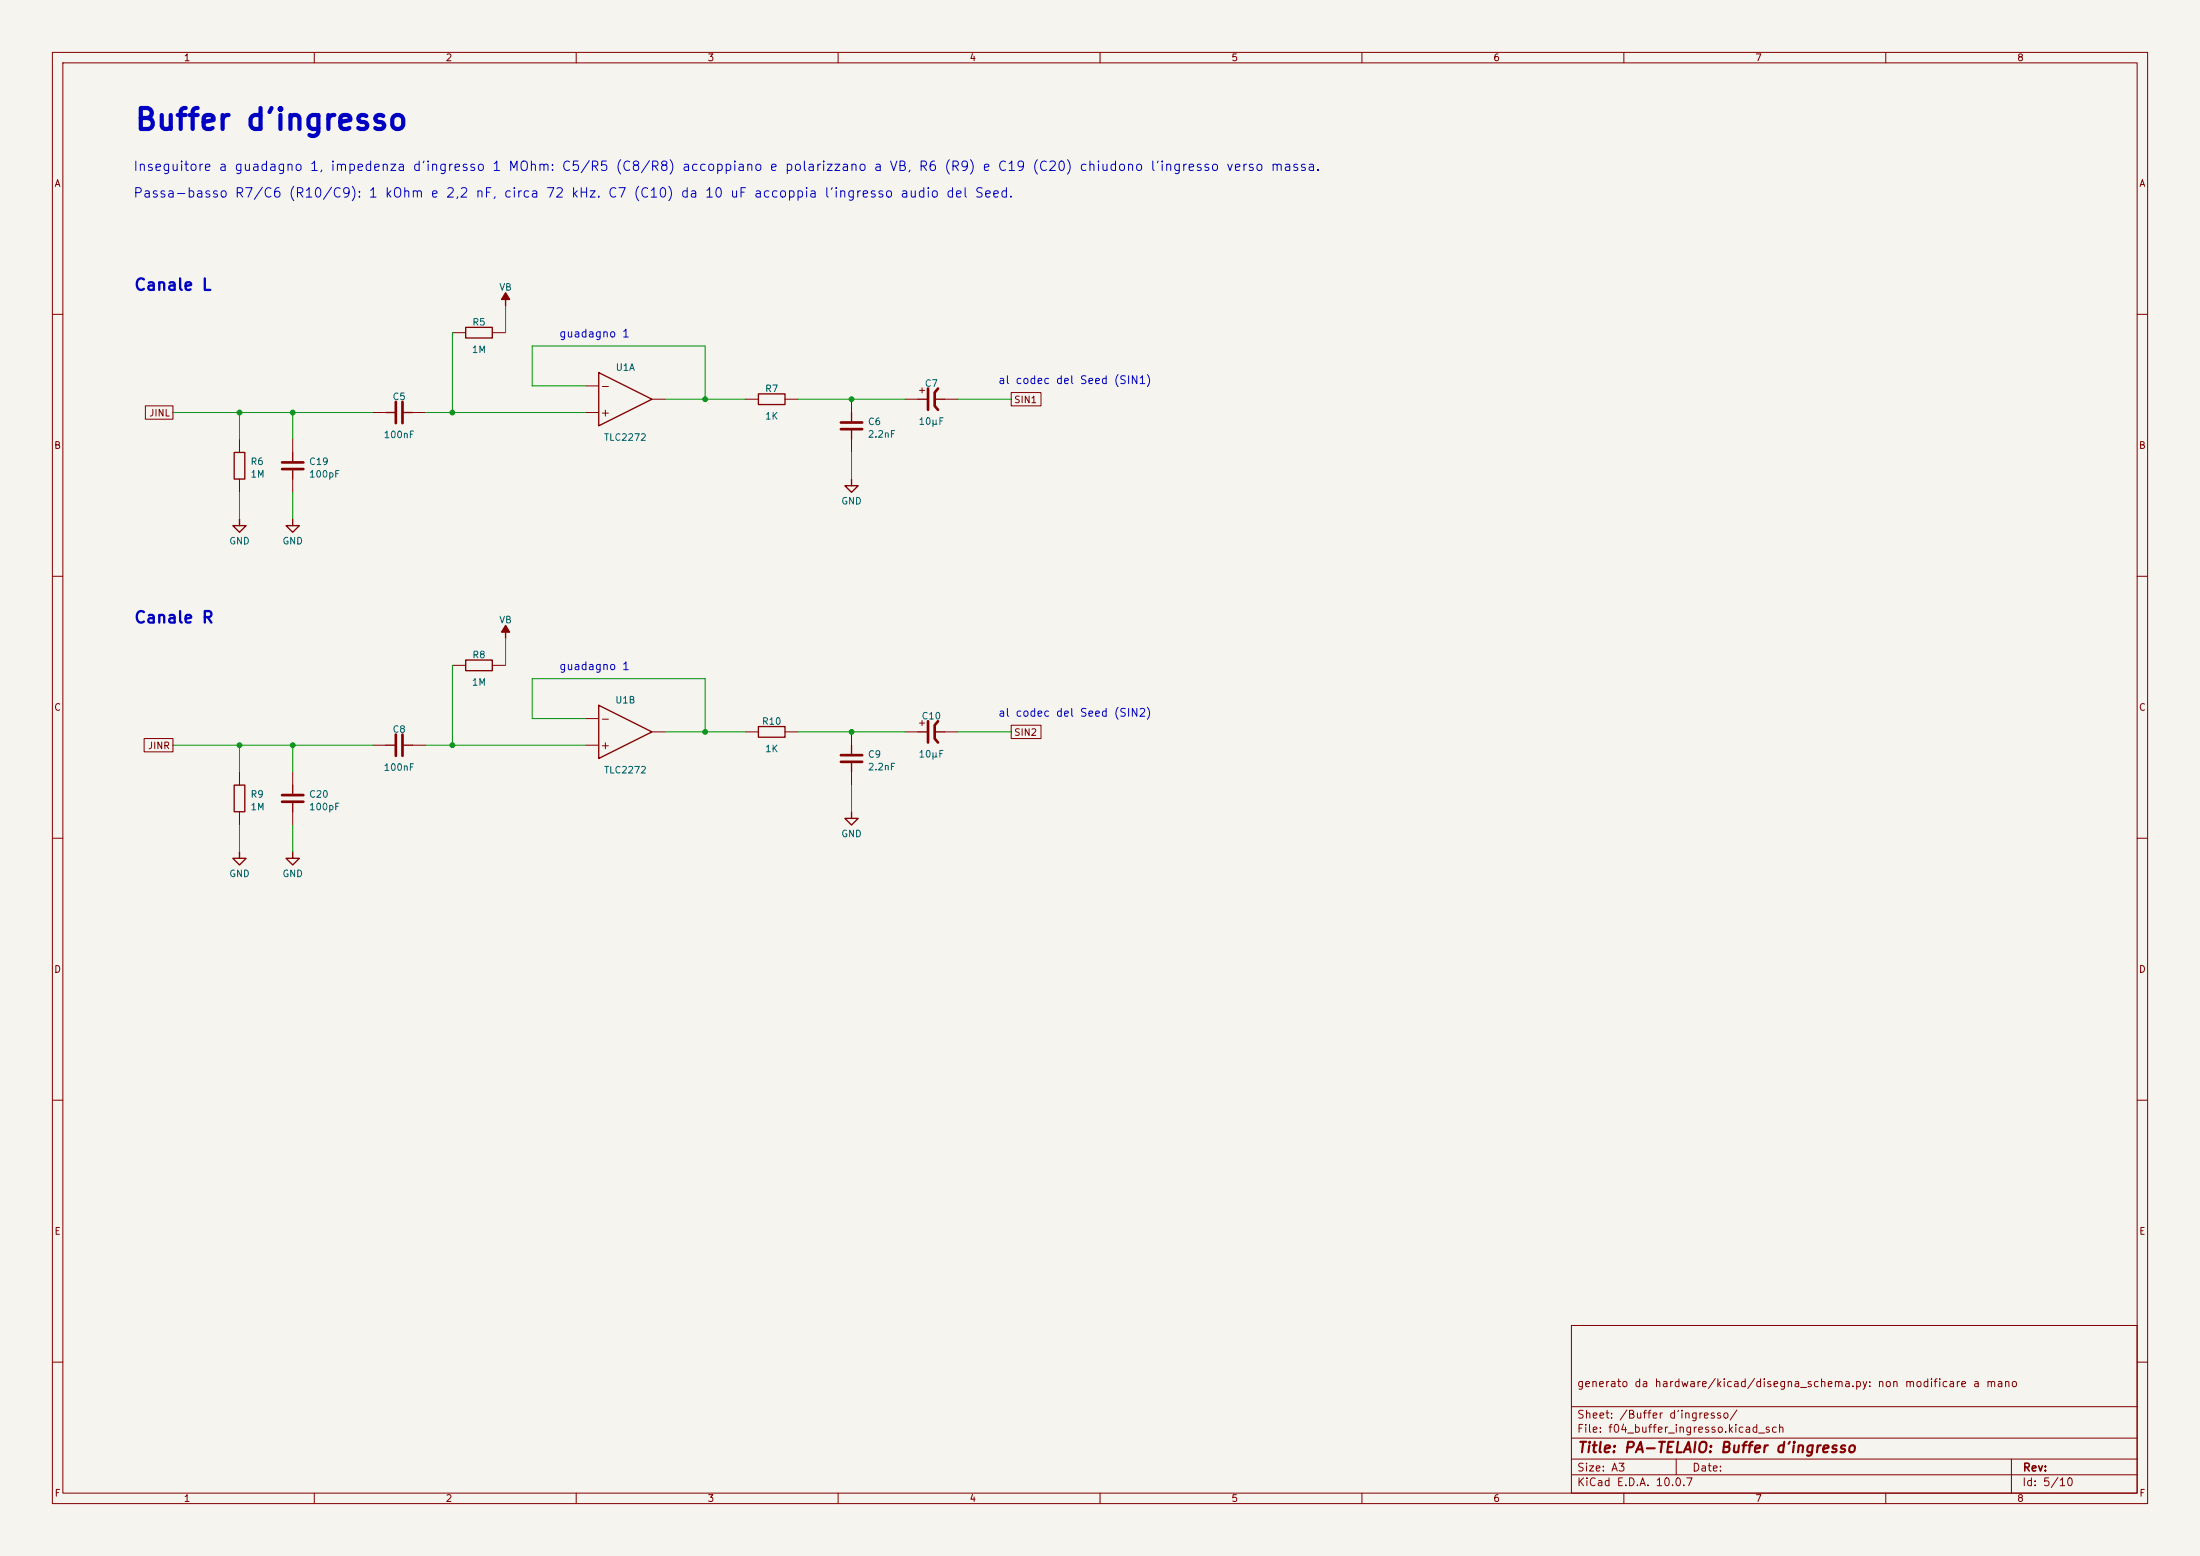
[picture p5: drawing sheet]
<svg xmlns="http://www.w3.org/2000/svg" width="420mm" height="297mm" viewBox="0 0 420 297" stroke-linecap="round" stroke-linejoin="round" font-family="sans-serif">
<path d="M0 0h420v297h-420z" fill="#f5f4ef" stroke="#f5f4ef" stroke-width=".19"/>
<g fill="none" stroke="#840000" stroke-width=".19">
<path d="M10 10h400v277h-400zM12 12h396v273h-396zM60 10v2M110 10v2M160 10v2M210 10v2M260 10v2M310 10v2M360 10v2M10 60h2M27.8 77.5h5.2v2.5h-5.2zM71.1 78.7h2.6"/>
<path d="M78.7 78.7h2.6M86.4 63.5h2.5M94 63.5h2.5M111.8 73.7h2.5M111.8 78.7h2.5M124.5 76.2h2.5M142.2 76.2h2.6M149.9 76.2h2.5M162.6 76.2v2.5M172.7 76.2h2.6M180.3 76.2h2.6M193 74.9h5.7v2.6h-5.7z"/>
<path d="M408 60h2M45.7 83.8v2.6M45.7 91.4v2.6M55.9 83.8v2.6M55.9 91.4v2.6M162.6 83.8v2.6M10 110h2M408 110h2M86.4 127h2.5M94 127h2.5M111.8 137.2h2.5M124.5 139.7h2.5"/>
<path d="M142.2 139.7h2.6M149.9 139.7h2.5M162.6 139.7v2.5M172.7 139.7h2.6M180.3 139.7h2.6M193 138.4h5.7v2.6h-5.7zM10 160h2M27.5 141h5.5v2.5h-5.5zM45.7 147.3v2.6M45.7 154.9v2.6M55.9 147.3v2.6M55.9 154.9v2.6"/>
<path d="M71.1 142.2h2.6M78.7 142.2h2.6M111.8 142.2h2.5M162.6 147.3v2.6M408 160h2M10 210h2M408 210h2M300 253h108v32h-108zM10 260h2M300 278.5h108M300 274.5h108M300 268.5h108"/>
<path d="M320 278.5v3M384 278.5v6.5M408 260h2M60 285v2M110 285v2M160 285v2M210 285v2M260 285v2M300 281.5h108M310 285v2M360 285v2"/>
</g>
<g fill="none" stroke="#840000" stroke-width=".25">
<path d="M96.5 57.2v1.2M73.7 78.7h1.9M76.8 78.7h1.9M88.9 62.5h5.1v2h-5.1zM114.3 71.1l10.2 5.1-10.2 5.1zM144.8 75.2h5.1v2h-5.1zM162.6 78.7v1.9M175.3 76.2h1.9M178.7 76.2h1.6M44.7 86.4h2v5h-2zM45.7 99.1v1.2h1.3l-1.3 1.3-1.3-1.3h1.3M55.9 99.1v1.2h1.2l-1.2 1.3-1.3-1.3h1.3"/>
<path d="M55.9 86.4v1.9M55.9 89.5v1.9M162.6 91.4v1.3h1.2l-1.2 1.3-1.3-1.3h1.3M162.6 81.9v1.9M88.9 126h5.1v2h-5.1zM96.5 120.7v1.2M114.3 134.6l10.2 5.1-10.2 5.1zM144.8 138.7h5.1v2h-5.1zM175.3 139.7h1.9M178.7 139.7h1.6M44.7 149.9h2v5h-2zM55.9 149.9v1.9"/>
<path d="M55.9 153v1.9M73.7 142.2h1.9M76.8 142.2h1.9M162.6 154.9v1.3h1.2l-1.2 1.3-1.3-1.3h1.3M162.6 142.2v1.9M162.6 145.4v1.9M45.7 162.6v1.2h1.3l-1.3 1.3-1.3-1.3h1.3M55.9 162.6v1.2h1.2l-1.2 1.3-1.3-1.3h1.3"/>
</g>
<g fill="none" stroke="#840000" stroke-width=".51">
<path d="M75.6 76.7v4.1M76.8 76.7v4.1M177.2 74.2v4M179.1 74.2l-.7 .7v2.6l.7 .7M53.8 88.3h4.1M53.8 89.5h4.1M160.5 80.6h4.1M160.5 81.9h4.1M177.2 137.7v4M179.1 137.7l-.7 .7v2.6l.7 .7M53.8 151.8h4.1M53.8 153h4.1"/>
<path d="M75.6 140.2v4.1M76.8 140.2v4.1M160.5 144.1h4.1M160.5 145.4h4.1"/>
</g>
<g fill="#840000" stroke="#840000" stroke-width=".25">
<path d="M96.5 55.9l.8 1.3h-1.5z"/>
<path d="M96.5 119.4l.8 1.3h-1.5z"/>
</g>
<g fill="none" stroke="#009600" stroke-width=".19">
<path d="M96.5 58.4v5.1M33 78.7h38.1M45.7 78.7v5.1M55.9 78.7v5.1M81.3 78.7h30.5M86.4 63.5v15.2M111.8 73.7h-10.2v-7.7h33v10.2M127 76.2h15.2M152.4 76.2h20.3M182.9 76.2h10.1M45.7 94v5.1M55.9 94v5.1"/>
<path d="M162.6 86.4v5M86.4 127v15.2M96.5 121.9v5.1M111.8 137.2h-10.2v-7.7h33v10.2M127 139.7h15.2M152.4 139.7h20.3M182.9 139.7h10.1M33 142.2h38.1M45.7 142.2v5.1M45.7 157.5v5.1M55.9 142.2v5.1M55.9 157.5v5.1"/>
<path d="M81.3 142.2h30.5M162.6 149.9v5"/>
</g>
<g fill="#009600" stroke="#009600" stroke-width=".19">
<circle cx="86.4" cy="78.7" r=".46"/>
<circle cx="134.6" cy="139.7" r=".46"/>
<circle cx="162.6" cy="76.2" r=".46"/>
<circle cx="162.6" cy="139.7" r=".46"/>
<circle cx="134.6" cy="76.2" r=".46"/>
<circle cx="45.7" cy="78.7" r=".46"/>
<circle cx="55.9" cy="78.7" r=".46"/>
<circle cx="45.7" cy="142.2" r=".46"/>
<circle cx="55.9" cy="142.2" r=".46"/>
<circle cx="86.4" cy="142.2" r=".46"/>
</g>
<text font-size="4" fill="#0000c2" x="25.5" y="25.8">Buffer d'ingresso</text>
<g font-size="2.2" fill="#0000c2">
<text x="25.5" y="56">Canale L</text>
<text x="25.5" y="119.5">Canale R</text>
</g>
<text font-size="2" fill="#840000" x="301" y="277.8">Title: PA-TELAIO: Buffer d'ingresso</text>
<g font-size="1.8" fill="#0000c2">
<text x="25.3" y="33.1">Inseguitore a guadagno 1, impedenza d'ingresso 1 MOhm: C5/R5 (C8/R8) accoppiano e polarizzano a VB, R6 (R9) e C19 (C20) chiudono l'ingresso verso massa.</text>
<text x="25.3" y="38.2">Passa-basso R7/C6 (R10/C9): 1 kOhm e 2,2 nF, circa 72 kHz. C7 (C10) da 10 uF accoppia l'ingresso audio del Seed.</text>
</g>
<g font-size="1.5" fill="#0000c2">
<text x="106.6" y="64.8">guadagno 1</text>
<text x="190.5" y="73.7">al codec del Seed (SIN1)</text>
<text x="106.6" y="128.3">guadagno 1</text>
<text x="190.5" y="137.2">al codec del Seed (SIN2)</text>
</g>
<g font-size="1.5" fill="#840000">
<text x="114.5" y="74.8">-</text>
<text x="114.5" y="79.9">+</text>
<text x="114.5" y="138.3">-</text>
<text x="114.5" y="143.4">+</text>
<text x="300.9" y="265.1">generato da hardware/kicad/disegna_schema.py: non modificare a mano</text>
<text x="300.9" y="273.8">File: f04_buffer_ingresso.kicad_sch</text>
<text x="300.9" y="271.1">Sheet: /Buffer d'ingresso/</text>
<text x="300.9" y="281.2">Size: A3</text>
<text x="322.9" y="281.2">Date:</text>
<text x="386" y="281.2">Rev:</text>
<text x="300.9" y="284">KiCad E.D.A. 10.0.7</text>
<text x="385.9" y="284">Id: 5/10</text>
</g>
<g font-size="1.3" fill="#840000">
<text x="35" y="12">1</text>
<text x="85" y="12">2</text>
<text x="135" y="12">3</text>
<text x="185" y="12">4</text>
<text x="235" y="12">5</text>
<text x="285" y="12">6</text>
<text x="335" y="12">7</text>
<text x="385" y="12">8</text>
<text x="10.3" y="36">A</text>
<text x="408.3" y="36">A</text>
<text x="175.1" y="75.4">+</text>
<text x="193.5" y="77.3">SIN1</text>
<text x="28.4" y="79.8">JINL</text>
<text x="10.2" y="86">B</text>
<text x="408.2" y="86">B</text>
<text x="10.2" y="136">C</text>
<text x="408.2" y="136">C</text>
<text x="28.1" y="143.3">JINR</text>
<text x="175.1" y="138.9">+</text>
<text x="193.5" y="140.8">SIN2</text>
<text x="10.2" y="186">D</text>
<text x="408.2" y="186">D</text>
<text x="10.3" y="236">E</text>
<text x="408.3" y="236">E</text>
<text x="10.3" y="286">F</text>
<text x="35" y="287">1</text>
<text x="85" y="287">2</text>
<text x="135" y="287">3</text>
<text x="185" y="287">4</text>
<text x="235" y="287">5</text>
<text x="285" y="287">6</text>
<text x="335" y="287">7</text>
<text x="385" y="287">8</text>
<text x="408.3" y="286">F</text>
</g>
<g font-size="1.3" fill="#006464">
<text x="95.2" y="55.8">VB</text>
<text x="90.1" y="62.4">R5</text>
<text x="90" y="67.7">1M</text>
<text x="117.4" y="71.1">U1A</text>
<text x="74.8" y="76.7">C5</text>
<text x="146" y="75.1">R7</text>
<text x="176.4" y="74.1">C7</text>
<text x="73.1" y="83.9">100nF</text>
<text x="146" y="80.4">1K</text>
<text x="165.6" y="81.4">C6</text>
<text x="165.6" y="83.8">2.2nF</text>
<text x="175.3" y="81.4">10µF</text>
<text x="47.7" y="89.1">R6</text>
<text x="58.9" y="89.1">C19</text>
<text x="115.2" y="84.4">TLC2272</text>
<text x="47.7" y="91.5">1M</text>
<text x="58.9" y="91.5">100pF</text>
<text x="160.5" y="96.6">GND</text>
<text x="43.7" y="104.2">GND</text>
<text x="53.8" y="104.2">GND</text>
<text x="95.2" y="119.3">VB</text>
<text x="90.1" y="125.9">R8</text>
<text x="90" y="131.2">1M</text>
<text x="117.3" y="134.6">U1B</text>
<text x="175.8" y="137.6">C10</text>
<text x="74.8" y="140.2">C8</text>
<text x="145.3" y="138.6">R10</text>
<text x="146" y="143.9">1K</text>
<text x="73.1" y="147.4">100nF</text>
<text x="115.2" y="147.9">TLC2272</text>
<text x="165.6" y="144.9">C9</text>
<text x="165.6" y="147.3">2.2nF</text>
<text x="175.3" y="144.9">10µF</text>
<text x="47.7" y="152.6">R9</text>
<text x="47.7" y="155">1M</text>
<text x="58.9" y="152.6">C20</text>
<text x="58.9" y="155">100pF</text>
<text x="160.5" y="160.1">GND</text>
<text x="43.7" y="167.7">GND</text>
<text x="53.8" y="167.7">GND</text>
</g>
</svg>
